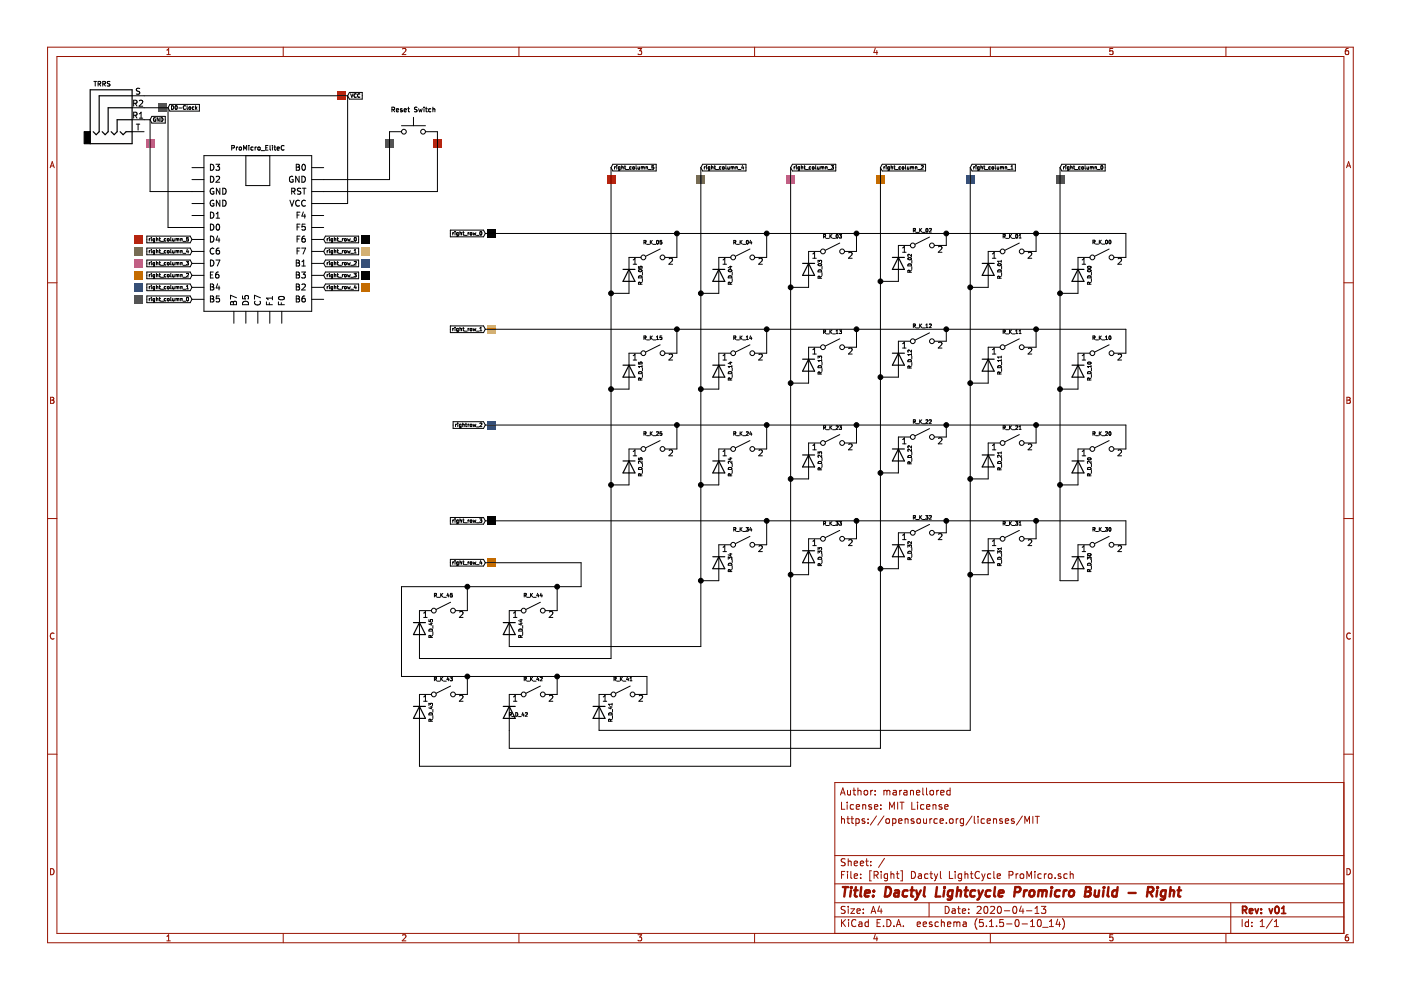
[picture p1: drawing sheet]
EESchema Schematic File Version 4
EELAYER 30 0
EELAYER END
$Descr A4 11693 8268
encoding utf-8
Sheet 1 1
Title "Dactyl Lightcycle Promicro Build - Right"
Date "2020-04-13"
Rev "v01"
Comp ""
Comment1 ""
Comment2 "https://opensource.org/licenses/MIT"
Comment3 "License: MIT License"
Comment4 "Author: maranellored"
$EndDescr
$Comp
L Interface_Expansion:ProMicro_EliteC U?
U 1 1
P 2150 1950
F 0 "U?" H 2850 2700 11  0001 L BNN
F 1 "ProMicro_EliteC" H 2150 2665 39  0000 C CNN
F 2 "" H 2850 2700 50  0001 C CNN
F 3 "" H 2850 2700 50  0001 C CNN
	1    2150 1950
	1    0    0    -1  
$EndComp
$Comp
L Connector:AudioJack4 J?
U 1 1
P 1000 900
F 0 "J?" V 957 1225 50  0001 C CNN
F 1 "TRRS" H 850 1100 39  0000 C CNN
F 2 "" H 1000 900 50  0001 C CNN
F 3 "~" H 1000 900 50  0001 C CNN
	1    1000 900 
	1    0    0    -1  
$EndComp
Wire Wire Line
	2900 800  2900 1700
Wire Wire Line
	2900 1700 2700 1700
Wire Wire Line
	1200 800  2900 800 
Wire Wire Line
	1200 900  1400 900 
Wire Wire Line
	1400 900  1400 1900
Wire Wire Line
	1400 1900 1600 1900
Wire Wire Line
	1200 1000 1250 1000
Wire Wire Line
	1250 1000 1250 1600
Wire Wire Line
	1250 1600 1600 1600
Text GLabel 1400 900  2    31   Input ~ 0
D0-Clock
Text GLabel 2900 800  2    30   Input ~ 0
VCC
Text GLabel 1250 1000 2    30   Input ~ 0
GND
$Comp
L Switch:SW_SPST SW?
U 1 1
P 9200 2150
F 0 "SW?" H 9200 2293 50  0001 C CNN
F 1 "R_K_00" H 9200 2278 30  0000 C CNB
F 2 "" H 9200 2150 50  0001 C CNN
F 3 "~" H 9200 2150 50  0001 C CNN
	1    9200 2150
	1    0    0    -1  
$EndComp
$Comp
L Switch:SW_SPST SW?
U 1 1
P 7700 2050
F 0 "SW?" V 7700 2285 50  0001 C CNN
F 1 "R_K_02" H 7700 2194 30  0000 C TNB
F 2 "" H 7700 2050 50  0001 C CNN
F 3 "~" H 7700 2050 50  0001 C CNN
	1    7700 2050
	1    0    0    -1  
$EndComp
$Comp
L Switch:SW_SPST SW?
U 1 1
P 6950 2100
F 0 "SW?" V 6950 2335 50  0001 C CNN
F 1 "R_K_03" H 6950 2244 30  0000 C TNB
F 2 "" H 6950 2100 50  0001 C CNN
F 3 "~" H 6950 2100 50  0001 C CNN
	1    6950 2100
	1    0    0    -1  
$EndComp
$Comp
L Switch:SW_SPST SW?
U 1 1
P 6200 2150
F 0 "SW?" V 6200 2385 50  0001 C CNN
F 1 "R_K_04" H 6200 2294 30  0000 C TNB
F 2 "" H 6200 2150 50  0001 C CNN
F 3 "~" H 6200 2150 50  0001 C CNN
	1    6200 2150
	1    0    0    -1  
$EndComp
Wire Wire Line
	5400 5800 5400 5650
Wire Wire Line
	5400 5650 4650 5650
Wire Wire Line
	3350 4900 3900 4900
Wire Wire Line
	4850 4900 4850 4700
Wire Wire Line
	4850 4700 4050 4700
Wire Wire Line
	4650 5100 4650 4900
Connection ~ 4650 4900
Wire Wire Line
	4650 4900 4850 4900
Wire Wire Line
	3900 5100 3900 4900
Connection ~ 3900 4900
Wire Wire Line
	3900 4900 4650 4900
Wire Wire Line
	4650 5800 4650 5650
Connection ~ 4650 5650
Wire Wire Line
	4650 5650 3900 5650
Wire Wire Line
	3900 5800 3900 5650
Connection ~ 3900 5650
Wire Wire Line
	3900 5650 3350 5650
Wire Wire Line
	9400 4550 9400 4350
Wire Wire Line
	9400 4350 8650 4350
Wire Wire Line
	9400 3750 9400 3550
Wire Wire Line
	9400 3550 8650 3550
Wire Wire Line
	9400 2950 9400 2750
Wire Wire Line
	9400 2750 8650 2750
Wire Wire Line
	9400 2150 9400 1950
Wire Wire Line
	9400 1950 8650 1950
Connection ~ 8650 1950
Wire Wire Line
	8650 1950 7900 1950
Connection ~ 7900 1950
Wire Wire Line
	7900 1950 7150 1950
Connection ~ 7150 1950
Wire Wire Line
	7150 1950 6400 1950
Wire Wire Line
	6400 2150 6400 1950
Connection ~ 6400 1950
Wire Wire Line
	6400 1950 5650 1950
Wire Wire Line
	5650 2150 5650 1950
Connection ~ 5650 1950
Wire Wire Line
	5650 1950 4050 1950
Connection ~ 8650 2750
Wire Wire Line
	8650 2750 7900 2750
Connection ~ 7900 2750
Wire Wire Line
	7900 2750 7150 2750
Connection ~ 7150 2750
Wire Wire Line
	7150 2750 6400 2750
Wire Wire Line
	6400 2950 6400 2750
Connection ~ 6400 2750
Wire Wire Line
	6400 2750 5650 2750
Wire Wire Line
	5650 2950 5650 2750
Connection ~ 5650 2750
Wire Wire Line
	5650 2750 4050 2750
Connection ~ 8650 3550
Wire Wire Line
	8650 3550 7900 3550
Connection ~ 7900 3550
Wire Wire Line
	7900 3550 7150 3550
Connection ~ 7150 3550
Wire Wire Line
	7150 3550 6400 3550
Wire Wire Line
	6400 3750 6400 3550
Connection ~ 6400 3550
Wire Wire Line
	6400 3550 5650 3550
Wire Wire Line
	5650 3750 5650 3550
Connection ~ 5650 3550
Wire Wire Line
	5650 3550 4050 3550
Connection ~ 8650 4350
Wire Wire Line
	8650 4350 7900 4350
Connection ~ 7900 4350
Wire Wire Line
	7900 4350 7150 4350
Connection ~ 7150 4350
Wire Wire Line
	7150 4350 6400 4350
Wire Wire Line
	6400 4550 6400 4350
Connection ~ 6400 4350
Wire Wire Line
	6400 4350 4050 4350
$Comp
L Switch:SW_SPST SW?
U 1 1
P 8450 2100
F 0 "SW?" V 8450 2335 50  0001 C CNN
F 1 "R_K_01" H 8450 2244 30  0000 C TNB
F 2 "" H 8450 2100 50  0001 C CNN
F 3 "~" H 8450 2100 50  0001 C CNN
	1    8450 2100
	1    0    0    -1  
$EndComp
Wire Wire Line
	8650 2100 8650 1950
Wire Wire Line
	7900 2050 7900 1950
Wire Wire Line
	7150 2100 7150 1950
Wire Wire Line
	8650 2900 8650 2750
Wire Wire Line
	7900 2850 7900 2750
Wire Wire Line
	7150 2900 7150 2750
Wire Wire Line
	8650 3700 8650 3550
Wire Wire Line
	7900 3650 7900 3550
Wire Wire Line
	7150 3700 7150 3550
Wire Wire Line
	8650 4500 8650 4350
Wire Wire Line
	7900 4450 7900 4350
Wire Wire Line
	7150 4500 7150 4350
Text GLabel 4050 1950 0    30   Input ~ 0
right_row_0
Text GLabel 4050 2750 0    30   Input ~ 0
right_row_1
Text GLabel 4050 3550 0    30   Input ~ 0
rightrow_2
Text GLabel 4050 4350 0    30   Input ~ 0
right_row_3
Text GLabel 4050 4700 0    30   Input ~ 0
right_row_4
$Comp
L Switch:SW_Push SW?
U 1 1
P 3450 1100
F 0 "SW?" H 3450 1369 50  0001 C CNN
F 1 "Reset Switch" H 3450 1285 39  0000 C CNN
F 2 "" H 3450 1300 50  0001 C CNN
F 3 "~" H 3450 1300 50  0001 C CNN
	1    3450 1100
	1    0    0    -1  
$EndComp
Wire Wire Line
	3250 1100 3250 1500
Wire Wire Line
	3250 1500 2700 1500
Wire Wire Line
	3650 1100 3650 1600
Wire Wire Line
	3650 1600 2700 1600
Wire Wire Line
	3350 4900 3350 5650
Wire Wire Line
	9000 4850 8850 4850
Wire Wire Line
	8850 2450 9000 2450
Wire Wire Line
	8850 3250 9000 3250
Wire Wire Line
	8850 1400 8850 2450
Connection ~ 8850 2450
Wire Wire Line
	8850 2450 8850 3250
Connection ~ 8850 3250
Wire Wire Line
	8850 3250 8850 4050
Wire Wire Line
	9000 4050 8850 4050
Connection ~ 8850 4050
Wire Wire Line
	8850 4050 8850 4850
Wire Wire Line
	8250 4800 8100 4800
Wire Wire Line
	8100 2400 8250 2400
Wire Wire Line
	8100 3200 8250 3200
Wire Wire Line
	8100 1400 8100 2400
Connection ~ 8100 2400
Wire Wire Line
	8100 2400 8100 3200
Connection ~ 8100 3200
Wire Wire Line
	8100 3200 8100 4000
Wire Wire Line
	8250 4000 8100 4000
Connection ~ 8100 4000
Wire Wire Line
	8100 4000 8100 4800
Wire Wire Line
	7500 4750 7350 4750
Wire Wire Line
	7350 2350 7500 2350
Wire Wire Line
	7350 3150 7500 3150
Wire Wire Line
	7350 1400 7350 2350
Connection ~ 7350 2350
Wire Wire Line
	7350 2350 7350 3150
Connection ~ 7350 3150
Wire Wire Line
	7350 3150 7350 3950
Wire Wire Line
	7500 3950 7350 3950
Connection ~ 7350 3950
Wire Wire Line
	7350 3950 7350 4750
Wire Wire Line
	6750 4800 6600 4800
Wire Wire Line
	6600 2400 6750 2400
Wire Wire Line
	6600 3200 6750 3200
Wire Wire Line
	6600 1400 6600 2400
Connection ~ 6600 2400
Wire Wire Line
	6600 2400 6600 3200
Connection ~ 6600 3200
Wire Wire Line
	6600 3200 6600 4000
Wire Wire Line
	6750 4000 6600 4000
Connection ~ 6600 4000
Wire Wire Line
	6000 4850 5850 4850
Wire Wire Line
	5850 2450 6000 2450
Wire Wire Line
	5850 3250 6000 3250
Wire Wire Line
	5850 1400 5850 2450
Connection ~ 5850 2450
Wire Wire Line
	5850 2450 5850 3250
Connection ~ 5850 3250
Wire Wire Line
	5850 3250 5850 4050
Wire Wire Line
	6000 4050 5850 4050
Connection ~ 5850 4050
Wire Wire Line
	5850 4050 5850 4850
Wire Wire Line
	5250 4050 5100 4050
Wire Wire Line
	5100 2450 5250 2450
Wire Wire Line
	5100 3250 5250 3250
Wire Wire Line
	5100 1400 5100 2450
Connection ~ 5100 2450
Wire Wire Line
	5100 2450 5100 3250
Connection ~ 5100 3250
Wire Wire Line
	5100 3250 5100 4050
Text GLabel 8850 1400 2    30   Input ~ 0
right_column_0
Text GLabel 8100 1400 2    30   Input ~ 0
right_column_1
Text GLabel 7350 1400 2    30   Input ~ 0
right_column_2
Text GLabel 6600 1400 2    30   Input ~ 0
right_column_3
Text GLabel 5850 1400 2    30   Input ~ 0
right_column_4
Text GLabel 5100 1400 2    30   Input ~ 0
right_column_5
Wire Wire Line
	5000 6100 8100 6100
Wire Wire Line
	8100 6100 8100 4800
Connection ~ 8100 4800
Wire Wire Line
	4250 6100 4250 6250
Wire Wire Line
	4250 6250 7350 6250
Wire Wire Line
	7350 4750 7350 6250
Connection ~ 7350 4750
Wire Wire Line
	6600 4000 6600 4800
Wire Wire Line
	3500 6100 3500 6400
Wire Wire Line
	3500 6400 6600 6400
Wire Wire Line
	6600 6400 6600 4800
Connection ~ 6600 4800
Wire Wire Line
	3500 5400 3500 5500
Wire Wire Line
	3500 5500 5100 5500
Wire Wire Line
	5100 5500 5100 4050
Connection ~ 5100 4050
Wire Wire Line
	4250 5400 5850 5400
Wire Wire Line
	5850 5400 5850 4850
Connection ~ 5850 4850
$Comp
L Switch:SW_SPST SW?
U 1 1
P 5450 2150
F 0 "SW?" V 5450 2385 50  0001 C CNN
F 1 "R_K_05" H 5450 2294 30  0000 C TNB
F 2 "" H 5450 2150 50  0001 C CNN
F 3 "~" H 5450 2150 50  0001 C CNN
	1    5450 2150
	1    0    0    -1  
$EndComp
$Comp
L Switch:SW_SPST SW?
U 1 1
P 9200 2950
F 0 "SW?" H 9200 3093 50  0001 C CNN
F 1 "R_K_10" H 9200 3078 30  0000 C CNB
F 2 "" H 9200 2950 50  0001 C CNN
F 3 "~" H 9200 2950 50  0001 C CNN
	1    9200 2950
	1    0    0    -1  
$EndComp
$Comp
L Switch:SW_SPST SW?
U 1 1
P 8450 2900
F 0 "SW?" H 8450 3043 50  0001 C CNN
F 1 "R_K_11" H 8450 3028 30  0000 C CNB
F 2 "" H 8450 2900 50  0001 C CNN
F 3 "~" H 8450 2900 50  0001 C CNN
	1    8450 2900
	1    0    0    -1  
$EndComp
$Comp
L Switch:SW_SPST SW?
U 1 1
P 7700 2850
F 0 "SW?" H 7700 2993 50  0001 C CNN
F 1 "R_K_12" H 7700 2978 30  0000 C CNB
F 2 "" H 7700 2850 50  0001 C CNN
F 3 "~" H 7700 2850 50  0001 C CNN
	1    7700 2850
	1    0    0    -1  
$EndComp
$Comp
L Switch:SW_SPST SW?
U 1 1
P 6950 2900
F 0 "SW?" H 6950 3043 50  0001 C CNN
F 1 "R_K_13" H 6950 3028 30  0000 C CNB
F 2 "" H 6950 2900 50  0001 C CNN
F 3 "~" H 6950 2900 50  0001 C CNN
	1    6950 2900
	1    0    0    -1  
$EndComp
$Comp
L Switch:SW_SPST SW?
U 1 1
P 9200 3750
F 0 "SW?" H 9200 3893 50  0001 C CNN
F 1 "R_K_20" H 9200 3878 30  0000 C CNB
F 2 "" H 9200 3750 50  0001 C CNN
F 3 "~" H 9200 3750 50  0001 C CNN
	1    9200 3750
	1    0    0    -1  
$EndComp
$Comp
L Switch:SW_SPST SW?
U 1 1
P 8450 3700
F 0 "SW?" H 8450 3843 50  0001 C CNN
F 1 "R_K_21" H 8450 3828 30  0000 C CNB
F 2 "" H 8450 3700 50  0001 C CNN
F 3 "~" H 8450 3700 50  0001 C CNN
	1    8450 3700
	1    0    0    -1  
$EndComp
$Comp
L Switch:SW_SPST SW?
U 1 1
P 7700 3650
F 0 "SW?" H 7700 3793 50  0001 C CNN
F 1 "R_K_22" H 7700 3778 30  0000 C CNB
F 2 "" H 7700 3650 50  0001 C CNN
F 3 "~" H 7700 3650 50  0001 C CNN
	1    7700 3650
	1    0    0    -1  
$EndComp
$Comp
L Switch:SW_SPST SW?
U 1 1
P 6950 3700
F 0 "SW?" H 6950 3843 50  0001 C CNN
F 1 "R_K_23" H 6950 3828 30  0000 C CNB
F 2 "" H 6950 3700 50  0001 C CNN
F 3 "~" H 6950 3700 50  0001 C CNN
	1    6950 3700
	1    0    0    -1  
$EndComp
$Comp
L Switch:SW_SPST SW?
U 1 1
P 6200 2950
F 0 "SW?" H 6200 3093 50  0001 C CNN
F 1 "R_K_14" H 6200 3078 30  0000 C CNB
F 2 "" H 6200 2950 50  0001 C CNN
F 3 "~" H 6200 2950 50  0001 C CNN
	1    6200 2950
	1    0    0    -1  
$EndComp
$Comp
L Switch:SW_SPST SW?
U 1 1
P 5450 2950
F 0 "SW?" H 5450 3093 50  0001 C CNN
F 1 "R_K_15" H 5450 3078 30  0000 C CNB
F 2 "" H 5450 2950 50  0001 C CNN
F 3 "~" H 5450 2950 50  0001 C CNN
	1    5450 2950
	1    0    0    -1  
$EndComp
$Comp
L Switch:SW_SPST SW?
U 1 1
P 5450 3750
F 0 "SW?" H 5450 3893 50  0001 C CNN
F 1 "R_K_25" H 5450 3878 30  0000 C CNB
F 2 "" H 5450 3750 50  0001 C CNN
F 3 "~" H 5450 3750 50  0001 C CNN
	1    5450 3750
	1    0    0    -1  
$EndComp
$Comp
L Switch:SW_SPST SW?
U 1 1
P 6200 3750
F 0 "SW?" H 6200 3893 50  0001 C CNN
F 1 "R_K_24" H 6200 3878 30  0000 C CNB
F 2 "" H 6200 3750 50  0001 C CNN
F 3 "~" H 6200 3750 50  0001 C CNN
	1    6200 3750
	1    0    0    -1  
$EndComp
$Comp
L Switch:SW_SPST SW?
U 1 1
P 6200 4550
F 0 "SW?" H 6200 4693 50  0001 C CNN
F 1 "R_K_34" H 6200 4678 30  0000 C CNB
F 2 "" H 6200 4550 50  0001 C CNN
F 3 "~" H 6200 4550 50  0001 C CNN
	1    6200 4550
	1    0    0    -1  
$EndComp
$Comp
L Switch:SW_SPST SW?
U 1 1
P 6950 4500
F 0 "SW?" H 6950 4643 50  0001 C CNN
F 1 "R_K_33" H 6950 4628 30  0000 C CNB
F 2 "" H 6950 4500 50  0001 C CNN
F 3 "~" H 6950 4500 50  0001 C CNN
	1    6950 4500
	1    0    0    -1  
$EndComp
$Comp
L Switch:SW_SPST SW?
U 1 1
P 7700 4450
F 0 "SW?" H 7700 4593 50  0001 C CNN
F 1 "R_K_32" H 7700 4578 30  0000 C CNB
F 2 "" H 7700 4450 50  0001 C CNN
F 3 "~" H 7700 4450 50  0001 C CNN
	1    7700 4450
	1    0    0    -1  
$EndComp
$Comp
L Switch:SW_SPST SW?
U 1 1
P 8450 4500
F 0 "SW?" H 8450 4643 50  0001 C CNN
F 1 "R_K_31" H 8450 4628 30  0000 C CNB
F 2 "" H 8450 4500 50  0001 C CNN
F 3 "~" H 8450 4500 50  0001 C CNN
	1    8450 4500
	1    0    0    -1  
$EndComp
$Comp
L Switch:SW_SPST SW?
U 1 1
P 9200 4550
F 0 "SW?" H 9200 4693 50  0001 C CNN
F 1 "R_K_30" H 9200 4678 30  0000 C CNB
F 2 "" H 9200 4550 50  0001 C CNN
F 3 "~" H 9200 4550 50  0001 C CNN
	1    9200 4550
	1    0    0    -1  
$EndComp
$Comp
L Switch:SW_SPST SW?
U 1 1
P 4450 5100
F 0 "SW?" H 4450 5243 50  0001 C CNN
F 1 "R_K_44" H 4450 5228 30  0000 C CNB
F 2 "" H 4450 5100 50  0001 C CNN
F 3 "~" H 4450 5100 50  0001 C CNN
	1    4450 5100
	1    0    0    -1  
$EndComp
$Comp
L Switch:SW_SPST SW?
U 1 1
P 3700 5100
F 0 "SW?" H 3700 5243 50  0001 C CNN
F 1 "R_K_45" H 3700 5228 30  0000 C CNB
F 2 "" H 3700 5100 50  0001 C CNN
F 3 "~" H 3700 5100 50  0001 C CNN
	1    3700 5100
	1    0    0    -1  
$EndComp
$Comp
L Switch:SW_SPST SW?
U 1 1
P 3700 5800
F 0 "SW?" H 3700 5943 50  0001 C CNN
F 1 "R_K_43" H 3700 5928 30  0000 C CNB
F 2 "" H 3700 5800 50  0001 C CNN
F 3 "~" H 3700 5800 50  0001 C CNN
	1    3700 5800
	1    0    0    -1  
$EndComp
$Comp
L Switch:SW_SPST SW?
U 1 1
P 4450 5800
F 0 "SW?" H 4450 5943 50  0001 C CNN
F 1 "R_K_42" H 4450 5928 30  0000 C CNB
F 2 "" H 4450 5800 50  0001 C CNN
F 3 "~" H 4450 5800 50  0001 C CNN
	1    4450 5800
	1    0    0    -1  
$EndComp
$Comp
L Switch:SW_SPST SW?
U 1 1
P 5200 5800
F 0 "SW?" H 5200 5943 50  0001 C CNN
F 1 "R_K_41" H 5200 5928 30  0000 C CNB
F 2 "" H 5200 5800 50  0001 C CNN
F 3 "~" H 5200 5800 50  0001 C CNN
	1    5200 5800
	1    0    0    -1  
$EndComp
$Comp
L Diode:1N4148 D?
U 1 1
P 9000 4700
F 0 "D?" V 8954 4780 50  0001 L CNN
F 1 "R_D_30" H 9000 4623 30  0000 C TNB
F 2 "" H 9000 4525 50  0001 C CNN
F 3 "https://assets.nexperia.com/documents/data-sheet/1N4148_1N4448.pdf" H 9000 4700 50  0001 C CNN
	1    9000 4700
	0    -1   1    0   
$EndComp
$Comp
L Diode:1N4148 D?
U 1 1
P 8250 4650
F 0 "D?" V 8204 4730 50  0001 L CNN
F 1 "R_D_31" H 8250 4573 30  0000 C TNB
F 2 "" H 8250 4475 50  0001 C CNN
F 3 "https://assets.nexperia.com/documents/data-sheet/1N4148_1N4448.pdf" H 8250 4650 50  0001 C CNN
	1    8250 4650
	0    -1   1    0   
$EndComp
$Comp
L Diode:1N4148 D?
U 1 1
P 7500 4600
F 0 "D?" V 7454 4680 50  0001 L CNN
F 1 "R_D_32" H 7500 4523 30  0000 C TNB
F 2 "" H 7500 4425 50  0001 C CNN
F 3 "https://assets.nexperia.com/documents/data-sheet/1N4148_1N4448.pdf" H 7500 4600 50  0001 C CNN
	1    7500 4600
	0    -1   1    0   
$EndComp
$Comp
L Diode:1N4148 D?
U 1 1
P 6750 4650
F 0 "D?" V 6704 4730 50  0001 L CNN
F 1 "R_D_33" H 6750 4573 30  0000 C TNB
F 2 "" H 6750 4475 50  0001 C CNN
F 3 "https://assets.nexperia.com/documents/data-sheet/1N4148_1N4448.pdf" H 6750 4650 50  0001 C CNN
	1    6750 4650
	0    -1   1    0   
$EndComp
$Comp
L Diode:1N4148 D?
U 1 1
P 6000 4700
F 0 "D?" V 5954 4780 50  0001 L CNN
F 1 "R_D_34" H 6000 4623 30  0000 C TNB
F 2 "" H 6000 4525 50  0001 C CNN
F 3 "https://assets.nexperia.com/documents/data-sheet/1N4148_1N4448.pdf" H 6000 4700 50  0001 C CNN
	1    6000 4700
	0    -1   1    0   
$EndComp
$Comp
L Diode:1N4148 D?
U 1 1
P 9000 3900
F 0 "D?" V 8954 3980 50  0001 L CNN
F 1 "R_D_20" H 9000 3823 30  0000 C TNB
F 2 "" H 9000 3725 50  0001 C CNN
F 3 "https://assets.nexperia.com/documents/data-sheet/1N4148_1N4448.pdf" H 9000 3900 50  0001 C CNN
	1    9000 3900
	0    -1   1    0   
$EndComp
$Comp
L Diode:1N4148 D?
U 1 1
P 8250 3850
F 0 "D?" V 8204 3930 50  0001 L CNN
F 1 "R_D_21" H 8250 3773 30  0000 C TNB
F 2 "" H 8250 3675 50  0001 C CNN
F 3 "https://assets.nexperia.com/documents/data-sheet/1N4148_1N4448.pdf" H 8250 3850 50  0001 C CNN
	1    8250 3850
	0    -1   1    0   
$EndComp
$Comp
L Diode:1N4148 D?
U 1 1
P 7500 3800
F 0 "D?" V 7454 3880 50  0001 L CNN
F 1 "R_D_22" H 7500 3723 30  0000 C TNB
F 2 "" H 7500 3625 50  0001 C CNN
F 3 "https://assets.nexperia.com/documents/data-sheet/1N4148_1N4448.pdf" H 7500 3800 50  0001 C CNN
	1    7500 3800
	0    -1   1    0   
$EndComp
$Comp
L Diode:1N4148 D?
U 1 1
P 6750 3850
F 0 "D?" V 6704 3930 50  0001 L CNN
F 1 "R_D_23" H 6750 3773 30  0000 C TNB
F 2 "" H 6750 3675 50  0001 C CNN
F 3 "https://assets.nexperia.com/documents/data-sheet/1N4148_1N4448.pdf" H 6750 3850 50  0001 C CNN
	1    6750 3850
	0    -1   1    0   
$EndComp
$Comp
L Diode:1N4148 D?
U 1 1
P 6000 3900
F 0 "D?" V 5954 3980 50  0001 L CNN
F 1 "R_D_24" H 6000 3823 30  0000 C TNB
F 2 "" H 6000 3725 50  0001 C CNN
F 3 "https://assets.nexperia.com/documents/data-sheet/1N4148_1N4448.pdf" H 6000 3900 50  0001 C CNN
	1    6000 3900
	0    -1   1    0   
$EndComp
$Comp
L Diode:1N4148 D?
U 1 1
P 5250 3900
F 0 "D?" V 5204 3980 50  0001 L CNN
F 1 "R_D_25" H 5250 3823 30  0000 C TNB
F 2 "" H 5250 3725 50  0001 C CNN
F 3 "https://assets.nexperia.com/documents/data-sheet/1N4148_1N4448.pdf" H 5250 3900 50  0001 C CNN
	1    5250 3900
	0    -1   1    0   
$EndComp
$Comp
L Diode:1N4148 D?
U 1 1
P 5250 3100
F 0 "D?" V 5204 3180 50  0001 L CNN
F 1 "R_D_15" H 5250 3023 30  0000 C TNB
F 2 "" H 5250 2925 50  0001 C CNN
F 3 "https://assets.nexperia.com/documents/data-sheet/1N4148_1N4448.pdf" H 5250 3100 50  0001 C CNN
	1    5250 3100
	0    -1   1    0   
$EndComp
$Comp
L Diode:1N4148 D?
U 1 1
P 6000 3100
F 0 "D?" V 5954 3180 50  0001 L CNN
F 1 "R_D_14" H 6000 3023 30  0000 C TNB
F 2 "" H 6000 2925 50  0001 C CNN
F 3 "https://assets.nexperia.com/documents/data-sheet/1N4148_1N4448.pdf" H 6000 3100 50  0001 C CNN
	1    6000 3100
	0    -1   1    0   
$EndComp
$Comp
L Diode:1N4148 D?
U 1 1
P 6750 3050
F 0 "D?" V 6704 3130 50  0001 L CNN
F 1 "R_D_13" H 6750 2973 30  0000 C TNB
F 2 "" H 6750 2875 50  0001 C CNN
F 3 "https://assets.nexperia.com/documents/data-sheet/1N4148_1N4448.pdf" H 6750 3050 50  0001 C CNN
	1    6750 3050
	0    -1   1    0   
$EndComp
$Comp
L Diode:1N4148 D?
U 1 1
P 7500 3000
F 0 "D?" V 7454 3080 50  0001 L CNN
F 1 "R_D_12" H 7500 2923 30  0000 C TNB
F 2 "" H 7500 2825 50  0001 C CNN
F 3 "https://assets.nexperia.com/documents/data-sheet/1N4148_1N4448.pdf" H 7500 3000 50  0001 C CNN
	1    7500 3000
	0    -1   1    0   
$EndComp
$Comp
L Diode:1N4148 D?
U 1 1
P 8250 3050
F 0 "D?" V 8204 3130 50  0001 L CNN
F 1 "R_D_11" H 8250 2973 30  0000 C TNB
F 2 "" H 8250 2875 50  0001 C CNN
F 3 "https://assets.nexperia.com/documents/data-sheet/1N4148_1N4448.pdf" H 8250 3050 50  0001 C CNN
	1    8250 3050
	0    -1   1    0   
$EndComp
$Comp
L Diode:1N4148 D?
U 1 1
P 9000 3100
F 0 "D?" V 8954 3180 50  0001 L CNN
F 1 "R_D_10" H 9000 3023 30  0000 C TNB
F 2 "" H 9000 2925 50  0001 C CNN
F 3 "https://assets.nexperia.com/documents/data-sheet/1N4148_1N4448.pdf" H 9000 3100 50  0001 C CNN
	1    9000 3100
	0    -1   1    0   
$EndComp
$Comp
L Diode:1N4148 D?
U 1 1
P 9000 2300
F 0 "D?" V 8954 2380 50  0001 L CNN
F 1 "R_D_00" H 9000 2223 30  0000 C TNB
F 2 "" H 9000 2125 50  0001 C CNN
F 3 "https://assets.nexperia.com/documents/data-sheet/1N4148_1N4448.pdf" H 9000 2300 50  0001 C CNN
	1    9000 2300
	0    -1   1    0   
$EndComp
$Comp
L Diode:1N4148 D?
U 1 1
P 8250 2250
F 0 "D?" V 8204 2330 50  0001 L CNN
F 1 "R_D_01" H 8250 2173 30  0000 C TNB
F 2 "" H 8250 2075 50  0001 C CNN
F 3 "https://assets.nexperia.com/documents/data-sheet/1N4148_1N4448.pdf" H 8250 2250 50  0001 C CNN
	1    8250 2250
	0    -1   1    0   
$EndComp
$Comp
L Diode:1N4148 D?
U 1 1
P 7500 2200
F 0 "D?" V 7454 2280 50  0001 L CNN
F 1 "R_D_02" H 7500 2123 30  0000 C TNB
F 2 "" H 7500 2025 50  0001 C CNN
F 3 "https://assets.nexperia.com/documents/data-sheet/1N4148_1N4448.pdf" H 7500 2200 50  0001 C CNN
	1    7500 2200
	0    -1   1    0   
$EndComp
$Comp
L Diode:1N4148 D?
U 1 1
P 6750 2250
F 0 "D?" V 6704 2330 50  0001 L CNN
F 1 "R_D_03" H 6750 2173 30  0000 C TNB
F 2 "" H 6750 2075 50  0001 C CNN
F 3 "https://assets.nexperia.com/documents/data-sheet/1N4148_1N4448.pdf" H 6750 2250 50  0001 C CNN
	1    6750 2250
	0    -1   1    0   
$EndComp
$Comp
L Diode:1N4148 D?
U 1 1
P 6000 2300
F 0 "D?" V 5954 2380 50  0001 L CNN
F 1 "R_D_04" H 6000 2223 30  0000 C TNB
F 2 "" H 6000 2125 50  0001 C CNN
F 3 "https://assets.nexperia.com/documents/data-sheet/1N4148_1N4448.pdf" H 6000 2300 50  0001 C CNN
	1    6000 2300
	0    -1   1    0   
$EndComp
$Comp
L Diode:1N4148 D?
U 1 1
P 5250 2300
F 0 "D?" V 5204 2380 50  0001 L CNN
F 1 "R_D_05" H 5250 2223 30  0000 C TNB
F 2 "" H 5250 2125 50  0001 C CNN
F 3 "https://assets.nexperia.com/documents/data-sheet/1N4148_1N4448.pdf" H 5250 2300 50  0001 C CNN
	1    5250 2300
	0    -1   1    0   
$EndComp
$Comp
L Diode:1N4148 D?
U 1 1
P 4250 5250
F 0 "D?" V 4204 5330 50  0001 L CNN
F 1 "R_D_44" H 4250 5173 30  0000 C TNB
F 2 "" H 4250 5075 50  0001 C CNN
F 3 "https://assets.nexperia.com/documents/data-sheet/1N4148_1N4448.pdf" H 4250 5250 50  0001 C CNN
	1    4250 5250
	0    -1   1    0   
$EndComp
$Comp
L Diode:1N4148 D?
U 1 1
P 3500 5250
F 0 "D?" V 3454 5330 50  0001 L CNN
F 1 "R_D_45" H 3500 5173 30  0000 C TNB
F 2 "" H 3500 5075 50  0001 C CNN
F 3 "https://assets.nexperia.com/documents/data-sheet/1N4148_1N4448.pdf" H 3500 5250 50  0001 C CNN
	1    3500 5250
	0    -1   1    0   
$EndComp
$Comp
L Diode:1N4148 D?
U 1 1
P 3500 5950
F 0 "D?" V 3454 6030 50  0001 L CNN
F 1 "R_D_43" H 3500 5873 30  0000 C TNB
F 2 "" H 3500 5775 50  0001 C CNN
F 3 "https://assets.nexperia.com/documents/data-sheet/1N4148_1N4448.pdf" H 3500 5950 50  0001 C CNN
	1    3500 5950
	0    -1   1    0   
$EndComp
$Comp
L Diode:1N4148 D?
U 1 1
P 4250 5950
F 0 "D?" V 4204 6030 50  0001 L CNN
F 1 "R_D_42" V 4250 5873 30  0000 C TNB
F 2 "" H 4250 5775 50  0001 C CNN
F 3 "https://assets.nexperia.com/documents/data-sheet/1N4148_1N4448.pdf" H 4250 5950 50  0001 C CNN
	1    4250 5950
	0    -1   1    0   
$EndComp
$Comp
L Diode:1N4148 D?
U 1 1
P 5000 5950
F 0 "D?" V 4954 6030 50  0001 L CNN
F 1 "R_D_41" H 5000 5873 30  0000 C TNB
F 2 "" H 5000 5775 50  0001 C CNN
F 3 "https://assets.nexperia.com/documents/data-sheet/1N4148_1N4448.pdf" H 5000 5950 50  0001 C CNN
	1    5000 5950
	0    -1   1    0   
$EndComp
Text GLabel 1600 2500 0    30   Input ~ 0
right_column_0
Text GLabel 1600 2400 0    30   Input ~ 0
right_column_1
Text GLabel 1600 2300 0    30   Input ~ 0
right_column_2
Text GLabel 1600 2200 0    30   Input ~ 0
right_column_3
Text GLabel 1600 2100 0    30   Input ~ 0
right_column_4
Text GLabel 1600 2000 0    30   Input ~ 0
right_column_5
Text GLabel 2700 2400 2    30   Input ~ 0
right_row_4
Text GLabel 2700 2300 2    30   Input ~ 0
right_row_3
Text GLabel 2700 2200 2    30   Input ~ 0
right_row_2
Text GLabel 2700 2100 2    30   Input ~ 0
right_row_1
Text GLabel 2700 2000 2    30   Input ~ 0
right_row_0
$EndSCHEMATC
